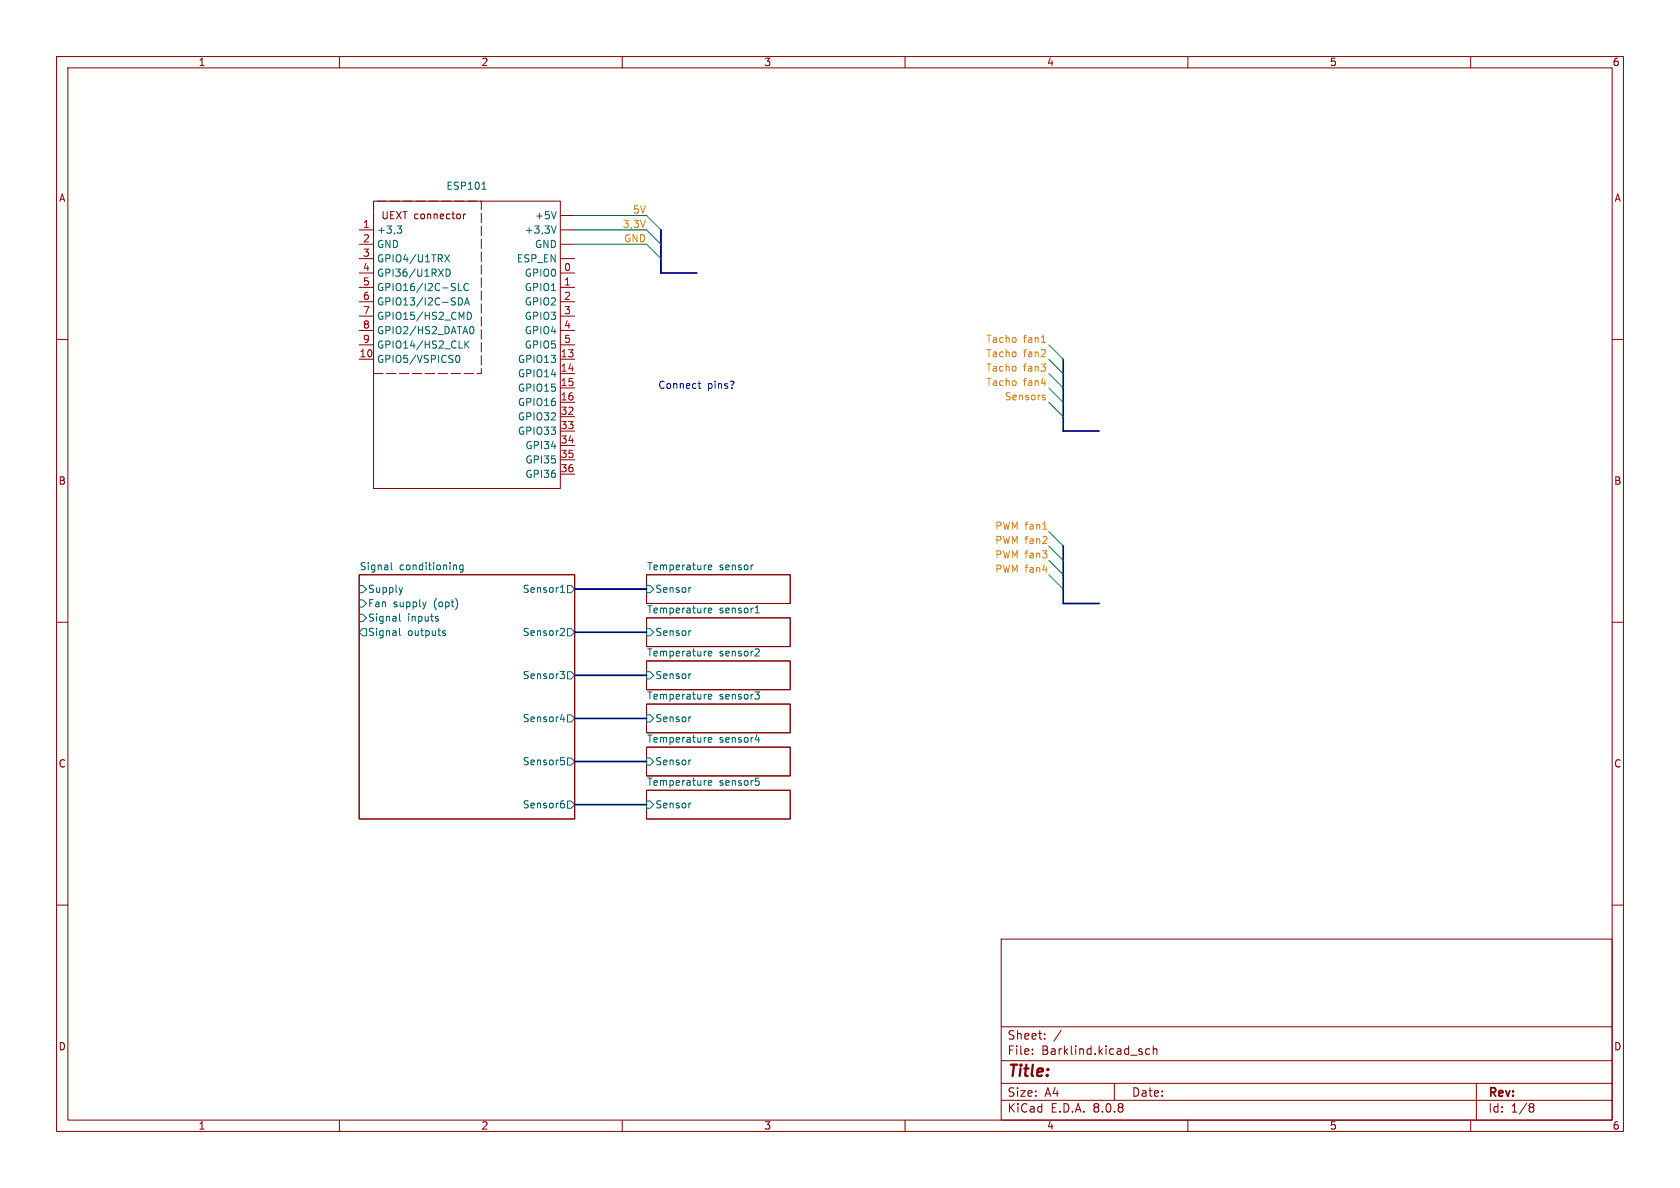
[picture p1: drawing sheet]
<svg xmlns="http://www.w3.org/2000/svg" width="297mm" height="210mm" viewBox="0 0 297 210" stroke-linecap="round" stroke-linejoin="round" font-family="sans-serif">
<g fill="none" stroke="#840000" stroke-width=".18">
<path d="M10 10h277v190h-277zM12 12h273v186h-273zM60 10v2M110 10v2M160 10v2M210 10v2M260 10v2M66 35.6h33.1v50.8h-33.1zM81.9 37.8v.9M82.3 37.8l-.4 .3M99.1 38.1h2.5M63.5 40.6h2.5"/>
<path d="M63.5 45.7h2.5M63.5 43.2h2.5M63.5 48.3h2.5M63.5 50.8h2.5M63.5 53.3h2.5M63.5 55.9h2.5M63.5 58.4h2.5M99.1 40.6h2.5M99.1 45.7h2.5M99.1 43.2h2.5M99.1 48.3h2.5M99.1 50.8h2.5"/>
<path d="M99.1 53.3h2.5M99.1 55.9h2.5M99.1 58.4h2.5M10 60h2M63.5 63.5h2.5M63.5 61h2.5M99.1 63.5h2.5M99.1 66h2.5M99.1 68.6h2.5M99.1 71.1h2.5M99.1 73.7h2.5M99.1 76.2h2.5"/>
<path d="M99.1 78.7h2.5M99.1 61h2.5M285 60h2M99.1 81.3h2.5M99.1 83.8h2.5M10 110h2M63.5 101.6h38.1v43.2h-38.1zM114.3 116.8h25.4v5.1h-25.4zM114.3 109.2h25.4v5.1h-25.4zM114.3 101.6h25.4v5.1h-25.4zM285 110h2M114.3 132.1h25.4v5.1h-25.4z"/>
<path d="M114.3 124.5h25.4v5h-25.4zM114.3 139.7h25.4v5.1h-25.4zM10 160h2M177 166h108v32h-108zM285 160h2M60 198v2M110 198v2M160 198v2M177 194.5h108M177 191.5h108M177 187.5h108M177 181.5h108"/>
<path d="M182.5 186.3v.1M182.5 185.5v.1M184.7 183.6v.1M184.7 182.8v.1M187.6 182.1l-1.3 2M197 191.5v3M203.2 185.5l-.4-.1-.3 .3v.4l.2 .2h.5M203.9 185.5l.2-.1 .4 .1v.9M203.9 184.9v1.5M210 198v2M260 198v2M261 191.5v6.5"/>
<path d="M270.6 195.1l.4 .1 .2 .2-.3 .3M270.6 195.7h.3M270.9 195.7l.2 .2 .1 .4-.2 .2-.4 .1"/>
</g>
<g fill="none" stroke="#006464" stroke-width=".18">
<path d="M70.2 39.9h.8l-.4 .5 .3 .2 .1 .4-.2 .2h-.4M85.2 33.5h.7M98.3 39.9l-.4 1.3M98.3 37.4l-.4 1.3M78.6 45l.9 1.3M78.9 47.6a.64 .64 0 0 1 .7 .6 .64 .64 0 0 1-.7 .6zM79.5 45l-.9 1.3M81 50.1v1.3h.6M81 52.6a.64 .64 0 0 1 .8 .7 .64 .64 0 0 1-.8 .6zM82.1 53.9l.5-1.3 .4 1.3M82.3 53.6h.6M82.6 55.2a.64 .64 0 0 1 .7 .6 .64 .64 0 0 1-.7 .7z"/>
<path d="M82.8 50.2a.6 .6 0 0 0-.8 .5 .6 .6 0 0 0 .6 .7l.2-.1M83.1 58l.2-.3a.68 .68 0 0 1 .5 .7 .68 .68 0 0 1-.5 .6l-.2-.2M80.7 62.9l.2-.1a.68 .68 0 0 1 .4 .6 .68 .68 0 0 1-.4 .7 .84 .84 0 0 1-.2-1.2zM82.2 60.3v1.2M82.4 60.8l.5 .7M82.9 60.3l-.7 .7M69.2 99.5v1l.1 .2M80.5 99.9l.2 .2v.6M81.9 99.9h-.4l-.2 .2 .1 .6h.5M81.9 99.9v1l-.3 .2h-.3M133 99.9h.1M63.5 103.5h.6l.7 .6-.7 .7h-.6z"/>
<path d="M63.5 106h.6l.7 .7-.7 .6h-.6zM63.5 108.6h.6l.7 .6-.7 .7h-.6zM64.1 111.1h.7v1.3h-.7l-.6-.6zM70.6 108.5v1.1l.2 .2M70.6 111.1v1.1l.2 .1M71.2 103.9l-.3 .8M75.3 106.4l-.3 .9M77.2 109.4h.3v.2l-.2 .2h-.2M77.2 109h.3M78.3 111.6h.4M78.3 111.9l.5 .2-.1 .2h-.3M99 118.7h.8l-.4 .5 .3 .1 .1 .4-.2 .3h-.4"/>
<path d="M99.1 104.7h.7M99.1 103.8l.3-.4v1.3M99.3 111.1h.4l.1 .3-.8 .9h.8M100.3 103.5h.7l.6 .6-.6 .7h-.7zM100.3 111.1h.7l.6 .7-.6 .6h-.7zM100.3 118.7h.7l.6 .7-.6 .6h-.7zM114.3 118.7h.6l.7 .7-.7 .6h-.6zM114.3 111.1h.6l.7 .7-.7 .6h-.6zM114.3 103.5h.6l.7 .6-.7 .7h-.6zM122.2 119.1l-.3 .1M122.2 111.5l-.3 .1M122.2 103.9h-.3"/>
<path d="M125.2 100.3l.6-.1v-.3h-.4l-.2 .2 .1 .6h.5M125.2 107.9l.6-.1v-.2l-.4-.1-.2 .2 .1 .6h.5M125.2 115.5l.6-.1v-.2l-.4-.1-.2 .2 .1 .6h.5M133.5 108.3h.7M133.6 107.4l.3-.3v1.2M133.7 114.7l.4 .1 .1 .3-.7 .9h.7M99.1 127.2h.8M99.1 133.9h.6M99.3 134.4h.3l.2 .3-.1 .4-.4 .1M99.7 126.7v.9M100.3 134h.7l.6 .6-.6 .7h-.7zM100.3 126.4h.7l.6 .6-.6 .6h-.7z"/>
<path d="M114.3 134h.6l.7 .6-.7 .7h-.6zM114.3 126.4h.6l.7 .6-.7 .6h-.6zM122.2 134.4h-.3M122.2 126.7l-.3 .1M125.2 130.8l.6-.1v-.3h-.4l-.2 .1 .1 .6h.5M125.2 123.2l.6-.2v-.2l-.4-.1-.2 .2 .1 .6h.5M125.2 138.4l.6-.1v-.3h-.4l-.2 .2 .1 .6h.5M133.5 122.3h.7l-.4 .5 .4 .1v.4l-.2 .3h-.4M133.5 130.8h.8M133.6 137.6h.6M133.7 138h.3l.2 .3-.1 .5h-.4M134.1 130.4v.8"/>
<path d="M99.3 142h.3l.2 .3-.1 .4-.4 .1M99.4 141.5h.3M100.3 141.6h.7l.6 .6-.6 .7h-.7zM114.3 141.6h.6l.7 .6-.7 .7h-.6zM122.2 142h-.3"/>
</g>
<path d="M66 35.6h19.1v30.4h-19.1z" fill="none" stroke="#840000" stroke-width=".18" stroke-dasharray="1.7 .6"/>
<path d="M184.1 60.5h.7M184.5 70.3h.3v.2l-.2 .2h-.2M184.5 69.8l.3 .1M184.4 93.5h.7" fill="none" stroke="#dd8500" stroke-width=".18"/>
<path d="M123.4 67.8h.5M123.6 67.4v1.1l.3 .2" fill="none" stroke="#0000c2" stroke-width=".18"/>
<path d="M116.8 40.6v7.7h6.4M188 63.5v12.7h6.3M188 96.5v10.2h6.3M101.6 111.8h12.7M101.6 104.1h12.7M101.6 119.4h12.7M101.6 127h12.7M101.6 134.6h12.7M101.6 142.2h12.7" fill="none" stroke="#000084" stroke-width=".3"/>
<path d="M101.6 38.1h12.7l2.5 2.5M101.6 40.6h12.7l2.5 2.6M101.6 43.2h12.7l2.5 2.5M185.4 63.5l2.6 2.5M185.4 61l2.6 2.5M185.4 66l2.6 2.6M185.4 68.6l2.6 2.5M185.4 71.1l2.6 2.6M185.4 99.1l2.6 2.5M185.4 94l2.6 2.5M185.4 96.5l2.6 2.6M185.4 101.6l2.6 2.5" fill="none" stroke="#009600" stroke-width=".18"/>
<text font-size="2.8" fill="#840000" x="178" y="190.9">Title:</text>
<g font-size="2.1" fill="#840000">
<text x="178" y="184">Sheet:</text>
<text x="178" y="186.7">File:</text>
<text x="184.1" y="186.7">Barklind.kicad_sch</text>
<text x="178" y="196.9">KiCad</text>
<text x="178" y="194.1">Size:</text>
<text x="184.7" y="194.1">A4</text>
<text x="185.7" y="196.9">E.D.A.</text>
<text x="193.3" y="196.9">8.0.8</text>
<text x="200" y="194.1">Date:</text>
<text x="263" y="194.3">Rev:</text>
<text x="263" y="196.9">Id:</text>
<text x="267.1" y="196.9">1/8</text>
</g>
<g font-size="1.8" fill="#840000">
<text x="35" y="11.9">1</text>
<text x="85" y="11.9">2</text>
<text x="135" y="11.9">3</text>
<text x="185" y="11.9">4</text>
<text x="235" y="11.9">5</text>
<text x="285" y="11.9">6</text>
<text x="10.3" y="35.9">A</text>
<text x="285.3" y="35.9">A</text>
<text x="67.3" y="39">UEXT connector</text>
<text x="10.3" y="85.9">B</text>
<text x="285.3" y="85.9">B</text>
<text x="10.3" y="135.9">C</text>
<text x="285.3" y="135.9">C</text>
<text x="10.3" y="185.9">D</text>
<text x="285.3" y="185.9">D</text>
<text x="35" y="199.9">1</text>
<text x="85" y="199.9">2</text>
<text x="135" y="199.9">3</text>
<text x="185" y="199.9">4</text>
<text x="235" y="199.9">5</text>
<text x="285" y="199.9">6</text>
</g>
<g font-size="1.8" fill="#006464">
<text x="78.8" y="33.7">ESP101</text>
<text x="66.5" y="41.5">+3,3</text>
<text x="92.7" y="41.5">+3,3V</text>
<text x="94.5" y="39">+5V</text>
<text x="66.5" y="44">GND</text>
<text x="66.5" y="46.6">GPIO4/U1TRX</text>
<text x="91.3" y="46.6">ESP_EN</text>
<text x="94.5" y="44">GND</text>
<text x="66.5" y="49.1">GPI36/U1RXD</text>
<text x="66.5" y="51.7">GPIO16/I2C-SLC</text>
<text x="92.7" y="49.1">GPIO0</text>
<text x="92.7" y="51.7">GPIO1</text>
<text x="66.5" y="54.2">GPIO13/I2C-SDA</text>
<text x="66.5" y="56.7">GPIO15/HS2_CMD</text>
<text x="66.5" y="59.3">GPIO2/HS2_DATA0</text>
<text x="92.7" y="54.2">GPIO2</text>
<text x="92.7" y="56.7">GPIO3</text>
<text x="92.7" y="59.3">GPIO4</text>
<text x="66.5" y="64.4">GPIO5/VSPICS0</text>
<text x="66.5" y="61.8">GPIO14/HS2_CLK</text>
<text x="91.5" y="64.4">GPIO13</text>
<text x="92.7" y="61.8">GPIO5</text>
<text x="91.5" y="66.9">GPIO14</text>
<text x="91.5" y="69.4">GPIO15</text>
<text x="91.5" y="72">GPIO16</text>
<text x="91.5" y="74.5">GPIO32</text>
<text x="91.5" y="77.1">GPIO33</text>
<text x="92.8" y="79.6">GPI34</text>
<text x="92.8" y="82.1">GPI35</text>
<text x="92.8" y="84.7">GPI36</text>
<text x="63.5" y="100.9">Signal</text>
<text x="70.6" y="100.9">conditioning</text>
<text x="114.3" y="100.9">Temperature</text>
<text x="127.1" y="100.9">sensor</text>
<text x="65" y="105">Supply</text>
<text x="65" y="107.5">Fan</text>
<text x="69.5" y="107.5">supply</text>
<text x="76.8" y="107.5">(opt)</text>
<text x="92.3" y="105">Sensor1</text>
<text x="115.8" y="105">Sensor</text>
<text x="65" y="110.1">Signal</text>
<text x="65" y="112.6">Signal</text>
<text x="72.1" y="110.1">inputs</text>
<text x="72.1" y="112.6">outputs</text>
<text x="92.3" y="112.6">Sensor2</text>
<text x="114.3" y="108.5">Temperature</text>
<text x="115.8" y="112.6">Sensor</text>
<text x="127.1" y="108.5">sensor1</text>
<text x="114.3" y="116.1">Temperature</text>
<text x="127.1" y="116.1">sensor2</text>
<text x="92.3" y="120.2">Sensor3</text>
<text x="114.3" y="123.7">Temperature</text>
<text x="115.8" y="120.2">Sensor</text>
<text x="127.1" y="123.7">sensor3</text>
<text x="92.3" y="127.9">Sensor4</text>
<text x="114.3" y="131.4">Temperature</text>
<text x="115.8" y="127.9">Sensor</text>
<text x="127.1" y="131.4">sensor4</text>
<text x="92.3" y="135.5">Sensor5</text>
<text x="115.8" y="135.5">Sensor</text>
<text x="92.3" y="143.1">Sensor6</text>
<text x="114.3" y="139">Temperature</text>
<text x="115.8" y="143.1">Sensor</text>
<text x="127.1" y="139">sensor5</text>
</g>
<g font-size="1.8" fill="#a90000">
<text x="64.1" y="40.4">1</text>
<text x="64.1" y="42.9">2</text>
<text x="64.1" y="45.5">3</text>
<text x="64.1" y="48">4</text>
<text x="64.1" y="50.5">5</text>
<text x="64.1" y="53.1">6</text>
<text x="99.6" y="48">0</text>
<text x="99.6" y="50.5">1</text>
<text x="99.6" y="53.1">2</text>
<text x="64.1" y="55.6">7</text>
<text x="64.1" y="58.2">8</text>
<text x="99.6" y="55.6">3</text>
<text x="99.6" y="58.2">4</text>
<text x="63.5" y="63.2">10</text>
<text x="64.1" y="60.7">9</text>
<text x="99" y="63.2">13</text>
<text x="99" y="65.8">14</text>
<text x="99.6" y="60.7">5</text>
<text x="99" y="68.3">15</text>
<text x="99" y="70.9">16</text>
<text x="99" y="73.4">32</text>
<text x="99" y="75.9">33</text>
<text x="99" y="78.5">34</text>
<text x="99" y="81">35</text>
<text x="99" y="83.6">36</text>
</g>
<g font-size="1.8" fill="#dd8500">
<text x="110" y="40.5">3,3V</text>
<text x="111.8" y="38">5V</text>
<text x="110.2" y="43">GND</text>
<text x="174.3" y="65.9">Tacho</text>
<text x="174.3" y="60.8">Tacho</text>
<text x="174.3" y="63.4">Tacho</text>
<text x="180.9" y="65.9">fan3</text>
<text x="180.9" y="60.8">fan1</text>
<text x="180.9" y="63.4">fan2</text>
<text x="174.3" y="68.4">Tacho</text>
<text x="177.5" y="71">Sensors</text>
<text x="180.9" y="68.4">fan4</text>
<text x="175.8" y="93.8">PWM fan1</text>
<text x="175.8" y="96.4">PWM fan2</text>
<text x="175.8" y="101.5">PWM fan4</text>
<text x="175.8" y="98.9">PWM fan3</text>
</g>
<g font-size="1.8" fill="#0000c2">
<text x="116.3" y="68.9">Connect</text>
<text x="125.1" y="68.9">pins?</text>
</g>
</svg>
